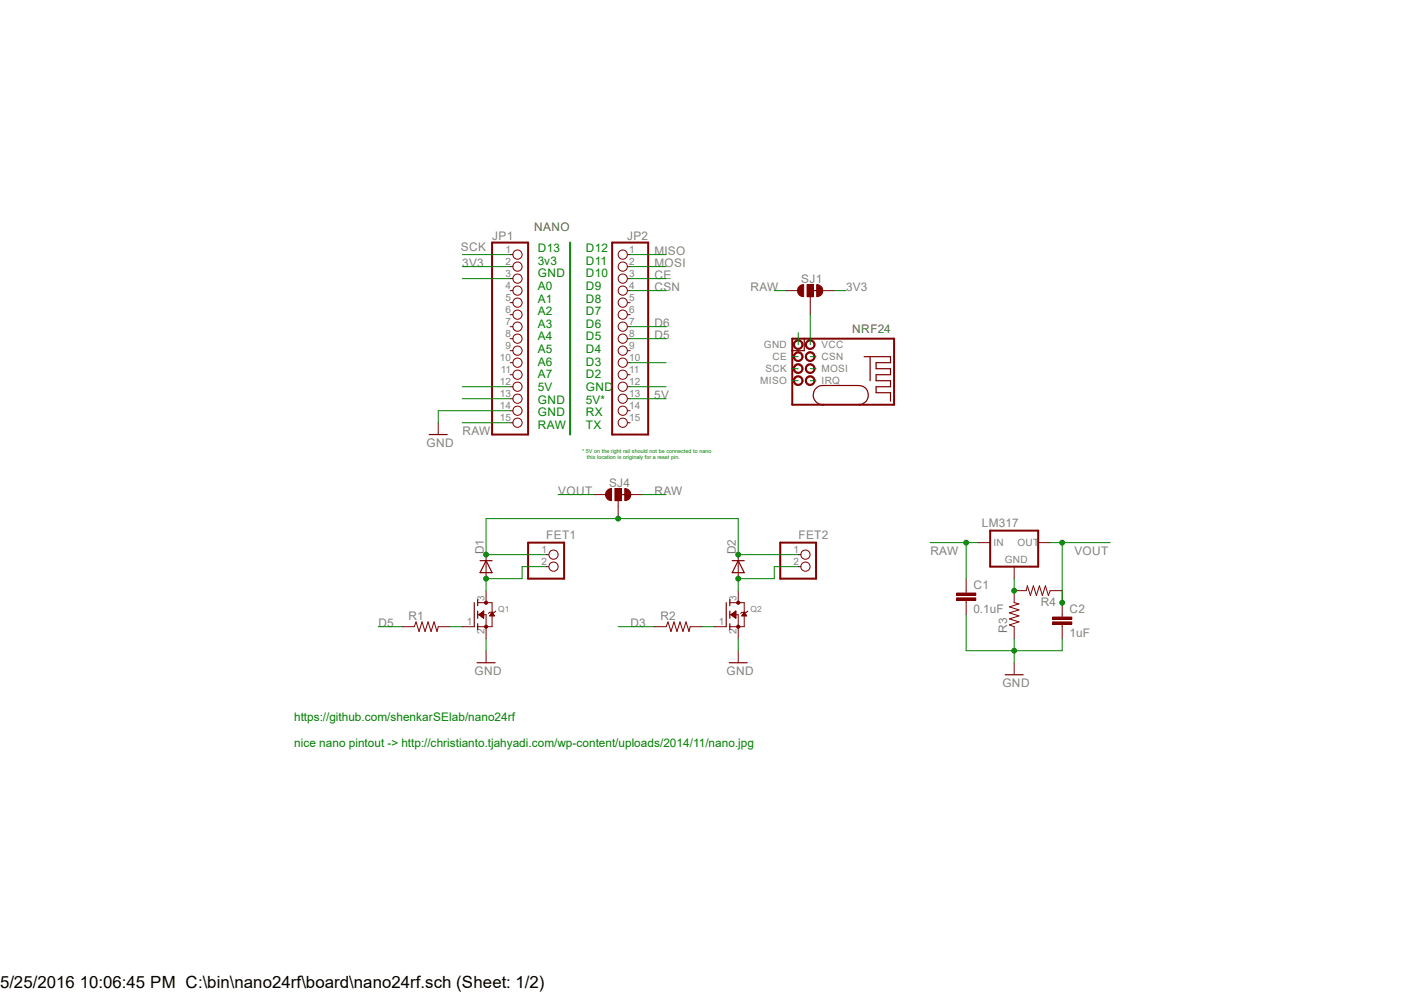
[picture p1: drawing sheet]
<?xml version="1.0" encoding="utf-8"?>
<!DOCTYPE eagle SYSTEM "eagle.dtd">
<!--
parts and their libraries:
microbuilder: This work is placed in the public domain, and may be freely used for commercial and non-commercial work with the following conditions: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
-->
<eagle version="6.6.0">
<drawing>
<settings>
<setting alwaysvectorfont="no"/>
<setting verticaltext="up"/>
</settings>
<grid distance="0.1" unitdist="inch" unit="mil" style="lines" multiple="1" display="no" altdistance="50" altunitdist="mil" altunit="mil"/>
<schematic xreflabel="%F%N/%S.%C%R" xrefpart="/%S.%C%R">
<libraries>
<library name="adafruit">
<symbols>
<symbol name="MOSFET-N">
<wire x1="0.762" y1="0.762" x2="0.762" y2="0" width="0.254" layer="94"/>
<wire x1="0.762" y1="0" x2="0.762" y2="-0.762" width="0.254" layer="94"/>
<wire x1="0.762" y1="3.175" x2="0.762" y2="2.54" width="0.254" layer="94"/>
<wire x1="0.762" y1="2.54" x2="0.762" y2="1.905" width="0.254" layer="94"/>
<wire x1="0.762" y1="0" x2="2.54" y2="0" width="0.1524" layer="94"/>
<wire x1="2.54" y1="0" x2="2.54" y2="-2.54" width="0.1524" layer="94"/>
<wire x1="0.762" y1="-1.905" x2="0.762" y2="-2.54" width="0.254" layer="94"/>
<wire x1="0.762" y1="-2.54" x2="0.762" y2="-3.175" width="0.254" layer="94"/>
<wire x1="0" y1="2.54" x2="0" y2="-2.54" width="0.254" layer="94"/>
<wire x1="2.54" y1="-2.54" x2="0.762" y2="-2.54" width="0.1524" layer="94"/>
<wire x1="3.81" y1="2.54" x2="3.81" y2="0.508" width="0.1524" layer="94"/>
<wire x1="3.81" y1="0.508" x2="3.81" y2="-2.54" width="0.1524" layer="94"/>
<wire x1="2.54" y1="-2.54" x2="3.81" y2="-2.54" width="0.1524" layer="94"/>
<wire x1="0.762" y1="2.54" x2="3.81" y2="2.54" width="0.1524" layer="94"/>
<wire x1="4.572" y1="0.762" x2="4.318" y2="0.508" width="0.1524" layer="94"/>
<wire x1="4.318" y1="0.508" x2="3.81" y2="0.508" width="0.1524" layer="94"/>
<wire x1="3.81" y1="0.508" x2="3.302" y2="0.508" width="0.1524" layer="94"/>
<wire x1="3.302" y1="0.508" x2="3.048" y2="0.254" width="0.1524" layer="94"/>
<circle x="2.54" y="-2.54" radius="0.3592" width="0" layer="94"/>
<circle x="2.54" y="2.54" radius="0.3592" width="0" layer="94"/>
<text x="5.08" y="0.635" size="1.27" layer="95">&gt;NAME</text>
<text x="5.08" y="-1.27" size="1.27" layer="96">&gt;VALUE</text>
<text x="3.175" y="3.175" size="0.8128" layer="93">D</text>
<text x="3.175" y="-3.81" size="0.8128" layer="93">S</text>
<text x="-1.27" y="-1.905" size="0.8128" layer="93">G</text>
<pin name="G" x="-2.54" y="-2.54" visible="pad" length="short"/>
<pin name="S" x="2.54" y="-5.08" visible="pad" length="short" rot="R90"/>
<pin name="D" x="2.54" y="5.08" visible="pad" length="short" rot="R270"/>
<polygon width="0.1524" layer="94">
<vertex x="3.81" y="0.508"/>
<vertex x="3.302" y="-0.254"/>
<vertex x="4.318" y="-0.254"/>
</polygon>
<polygon width="0.1524" layer="94">
<vertex x="1.016" y="0"/>
<vertex x="2.032" y="0.762"/>
<vertex x="2.032" y="-0.762"/>
</polygon>
</symbol>
</symbols>
<devicesets>
<deviceset name="MOSFET-N" prefix="Q" uservalue="yes">
<gates>
<gate name="G$1" symbol="MOSFET-N" x="-2.54" y="0"/>
</gates>
<devices>
<device name="WAVE" package="SOT23-W">
<connects>
<connect gate="G$1" pin="D" pad="3"/>
<connect gate="G$1" pin="G" pad="1"/>
<connect gate="G$1" pin="S" pad="2"/>
</connects>
<technologies>
<technology name=""/>
</technologies>
</device>
<device name="REFLOW" package="SOT23">
<connects>
<connect gate="G$1" pin="D" pad="3"/>
<connect gate="G$1" pin="G" pad="1"/>
<connect gate="G$1" pin="S" pad="2"/>
</connects>
<technologies>
<technology name=""/>
</technologies>
</device>
<device name="GDS_TO220V" package="TO220V">
<connects>
<connect gate="G$1" pin="D" pad="2"/>
<connect gate="G$1" pin="G" pad="1"/>
<connect gate="G$1" pin="S" pad="3"/>
</connects>
<technologies>
<technology name=""/>
</technologies>
</device>
</devices>
</deviceset>
</devicesets>
</library>
<library name="ATTAMI-V0.00">
<symbols>
<symbol name="GND">
<wire x1="-1.905" y1="0" x2="1.905" y2="0" width="0.254" layer="94"/>
<pin name="GND" x="0" y="2.54" visible="off" length="short" direction="sup" rot="R270"/>
<text x="-2.54" y="-2.54" size="1.778" layer="96">&gt;VALUE</text>
</symbol>
<symbol name="RESISTOR">
<wire x1="-2.54" y1="0" x2="-2.159" y2="1.016" width="0.1524" layer="94"/>
<wire x1="-2.159" y1="1.016" x2="-1.524" y2="-1.016" width="0.1524" layer="94"/>
<wire x1="-1.524" y1="-1.016" x2="-0.889" y2="1.016" width="0.1524" layer="94"/>
<wire x1="-0.889" y1="1.016" x2="-0.254" y2="-1.016" width="0.1524" layer="94"/>
<wire x1="-0.254" y1="-1.016" x2="0.381" y2="1.016" width="0.1524" layer="94"/>
<wire x1="0.381" y1="1.016" x2="1.016" y2="-1.016" width="0.1524" layer="94"/>
<wire x1="1.016" y1="-1.016" x2="1.651" y2="1.016" width="0.1524" layer="94"/>
<wire x1="1.651" y1="1.016" x2="2.286" y2="-1.016" width="0.1524" layer="94"/>
<wire x1="2.286" y1="-1.016" x2="2.54" y2="0" width="0.1524" layer="94"/>
<pin name="1" x="-5.08" y="0" visible="off" length="short" direction="pas" swaplevel="1"/>
<pin name="2" x="5.08" y="0" visible="off" length="short" direction="pas" swaplevel="1" rot="R180"/>
<text x="-3.81" y="1.4986" size="1.778" layer="95">&gt;NAME</text>
<text x="-3.81" y="-3.302" size="1.778" layer="96">&gt;VALUE</text>
</symbol>
<symbol name="PINHD2">
<wire x1="-6.35" y1="-2.54" x2="1.27" y2="-2.54" width="0.4064" layer="94"/>
<wire x1="1.27" y1="-2.54" x2="1.27" y2="5.08" width="0.4064" layer="94"/>
<wire x1="1.27" y1="5.08" x2="-6.35" y2="5.08" width="0.4064" layer="94"/>
<wire x1="-6.35" y1="5.08" x2="-6.35" y2="-2.54" width="0.4064" layer="94"/>
<pin name="1" x="-2.54" y="2.54" visible="pad" length="short" direction="pas" function="dot"/>
<pin name="2" x="-2.54" y="0" visible="pad" length="short" direction="pas" function="dot"/>
<text x="-6.35" y="5.715" size="1.778" layer="95">&gt;NAME</text>
<text x="-6.35" y="-5.08" size="1.778" layer="96">&gt;VALUE</text>
</symbol>
<symbol name="PAD-JUMPER-3-2OF3-NC_BY_TRACE">
<rectangle x1="-1.27" y1="-0.635" x2="1.27" y2="0.635" layer="94"/>
<wire x1="-0.635" y1="-1.397" x2="0.635" y2="-1.397" width="1.27" layer="94" curve="180" cap="flat"/>
<wire x1="-0.635" y1="1.397" x2="0.635" y2="1.397" width="1.27" layer="94" curve="-180" cap="flat"/>
<wire x1="1.27" y1="-0.635" x2="-1.27" y2="-0.635" width="0.1524" layer="94"/>
<wire x1="-1.27" y1="-0.635" x2="-1.27" y2="0" width="0.1524" layer="94"/>
<wire x1="-1.27" y1="0" x2="-1.27" y2="0.635" width="0.1524" layer="94"/>
<wire x1="-1.27" y1="0.635" x2="1.27" y2="0.635" width="0.1524" layer="94"/>
<wire x1="1.27" y1="0.635" x2="1.27" y2="-0.635" width="0.1524" layer="94"/>
<wire x1="-2.54" y1="0" x2="-1.27" y2="0" width="0.1524" layer="94"/>
<wire x1="0" y1="0" x2="0" y2="-2.54" width="0.254" layer="94"/>
<pin name="1" x="0" y="5.08" visible="off" length="short" direction="pas" rot="R270"/>
<pin name="2" x="-5.08" y="0" visible="off" length="short" direction="pas"/>
<pin name="3" x="0" y="-5.08" visible="off" length="short" direction="pas" rot="R90"/>
<text x="2.54" y="0.381" size="1.778" layer="95">&gt;NAME</text>
<text x="2.54" y="-1.905" size="1.778" layer="96">&gt;VALUE</text>
</symbol>
<symbol name="XXX1117">
<wire x1="-5.08" y1="-5.08" x2="5.08" y2="-5.08" width="0.4064" layer="94"/>
<wire x1="5.08" y1="-5.08" x2="5.08" y2="2.54" width="0.4064" layer="94"/>
<wire x1="5.08" y1="2.54" x2="-5.08" y2="2.54" width="0.4064" layer="94"/>
<wire x1="-5.08" y1="2.54" x2="-5.08" y2="-5.08" width="0.4064" layer="94"/>
<pin name="GND" x="0" y="-7.62" visible="off" length="short" direction="in" rot="R90"/>
<pin name="IN" x="-7.62" y="0" visible="off" length="short" direction="in"/>
<pin name="OUT" x="7.62" y="0" visible="off" length="short" direction="pas" rot="R180"/>
<text x="2.54" y="-7.62" size="1.778" layer="95">&gt;NAME</text>
<text x="2.54" y="-10.16" size="1.778" layer="96">&gt;VALUE</text>
<text x="-2.032" y="-4.318" size="1.524" layer="95">GND</text>
<text x="-4.445" y="-0.635" size="1.524" layer="95">IN</text>
<text x="0.635" y="-0.635" size="1.524" layer="95">OUT</text>
</symbol>
<symbol name="CAP">
<rectangle x1="-2.032" y1="0.508" x2="2.032" y2="1.016" layer="94"/>
<rectangle x1="-2.032" y1="1.524" x2="2.032" y2="2.032" layer="94"/>
<wire x1="0" y1="2.54" x2="0" y2="2.032" width="0.1524" layer="94"/>
<wire x1="0" y1="0" x2="0" y2="0.508" width="0.1524" layer="94"/>
<pin name="1" x="0" y="5.08" visible="off" length="short" direction="pas" swaplevel="1" rot="R270"/>
<pin name="2" x="0" y="-2.54" visible="off" length="short" direction="pas" swaplevel="1" rot="R90"/>
<text x="1.524" y="2.921" size="1.778" layer="95">&gt;NAME</text>
<text x="1.524" y="-2.159" size="1.778" layer="96">&gt;VALUE</text>
</symbol>
<symbol name="NRF24-2X4">
<circle x="-5.08" y="12.7" radius="0.915809375" width="0.254" layer="94"/>
<circle x="-2.54" y="12.7" radius="0.915809375" width="0.254" layer="94"/>
<circle x="0" y="12.7" radius="0.915809375" width="0.254" layer="94"/>
<circle x="0" y="10.16" radius="0.915809375" width="0.254" layer="94"/>
<circle x="2.54" y="10.16" radius="0.915809375" width="0.254" layer="94"/>
<circle x="-2.54" y="10.16" radius="0.915809375" width="0.254" layer="94"/>
<circle x="-5.08" y="10.16" radius="0.915809375" width="0.254" layer="94"/>
<circle x="2.54" y="12.7" radius="0.915809375" width="0.254" layer="94"/>
<wire x1="-10.16" y1="13.97" x2="1.27" y2="13.97" width="0.4064" layer="94"/>
<wire x1="1.27" y1="13.97" x2="3.81" y2="13.97" width="0.4064" layer="94"/>
<wire x1="3.81" y1="13.97" x2="3.81" y2="11.43" width="0.4064" layer="94"/>
<wire x1="3.81" y1="11.43" x2="3.81" y2="-7.62" width="0.4064" layer="94"/>
<wire x1="3.81" y1="-7.62" x2="-10.16" y2="-7.62" width="0.4064" layer="94"/>
<wire x1="-10.16" y1="-7.62" x2="-10.16" y2="-0.254" width="0.4064" layer="94"/>
<wire x1="-10.16" y1="-0.254" x2="-10.16" y2="7.366" width="0.4064" layer="94"/>
<wire x1="-10.16" y1="7.366" x2="-10.16" y2="13.97" width="0.4064" layer="94"/>
<wire x1="1.27" y1="13.97" x2="1.27" y2="11.43" width="0.254" layer="94"/>
<wire x1="-10.16" y1="7.366" x2="-6.096" y2="7.62" width="0.254" layer="94" curve="-180"/>
<wire x1="-6.096" y1="0" x2="-10.16" y2="-0.254" width="0.254" layer="94" curve="-180"/>
<wire x1="-6.096" y1="0" x2="-6.096" y2="7.62" width="0.254" layer="94"/>
<wire x1="0" y1="-1.27" x2="0" y2="-2.54" width="0.254" layer="94"/>
<wire x1="0" y1="-2.54" x2="0" y2="-6.858" width="0.254" layer="94"/>
<wire x1="0" y1="-6.858" x2="-1.27" y2="-6.858" width="0.254" layer="94"/>
<wire x1="-1.27" y1="-6.858" x2="-1.27" y2="-3.81" width="0.254" layer="94"/>
<wire x1="-1.27" y1="-3.81" x2="-2.54" y2="-3.81" width="0.254" layer="94"/>
<wire x1="-2.54" y1="-3.81" x2="-2.54" y2="-6.858" width="0.254" layer="94"/>
<wire x1="-2.54" y1="-6.858" x2="-3.81" y2="-6.858" width="0.254" layer="94"/>
<wire x1="-3.81" y1="-6.858" x2="-3.81" y2="-3.81" width="0.254" layer="94"/>
<wire x1="-3.81" y1="-3.81" x2="-5.08" y2="-3.81" width="0.254" layer="94"/>
<wire x1="-5.08" y1="-3.81" x2="-5.08" y2="-6.858" width="0.254" layer="94"/>
<wire x1="-5.08" y1="-6.858" x2="-6.35" y2="-6.858" width="0.254" layer="94"/>
<wire x1="-6.35" y1="-6.858" x2="-6.35" y2="-3.81" width="0.254" layer="94"/>
<wire x1="-6.35" y1="-3.81" x2="-7.62" y2="-3.81" width="0.254" layer="94"/>
<wire x1="-7.62" y1="-3.81" x2="-7.62" y2="-6.858" width="0.254" layer="94"/>
<wire x1="-7.62" y1="-6.858" x2="-9.398" y2="-6.858" width="0.254" layer="94"/>
<wire x1="0" y1="-2.54" x2="-5.08" y2="-2.54" width="0.254" layer="94"/>
<wire x1="1.27" y1="11.43" x2="3.81" y2="11.43" width="0.254" layer="94"/>
<pin name="CE" x="0" y="12.7" visible="pin" length="point" rot="R90"/>
<pin name="CSN" x="0" y="10.16" visible="pin" length="point" rot="R270"/>
<pin name="GND" x="2.54" y="12.7" visible="pin" length="point" rot="R90"/>
<pin name="IRQ" x="-5.08" y="10.16" visible="pin" length="point" rot="R270"/>
<pin name="MISO" x="-5.08" y="12.7" visible="pin" length="point" rot="R90"/>
<pin name="MOSI" x="-2.54" y="10.16" visible="pin" length="point" rot="R270"/>
<pin name="SCK" x="-2.54" y="12.7" visible="pin" length="point" rot="R90"/>
<pin name="VCC" x="2.54" y="10.16" visible="pin" length="point" rot="R270"/>
</symbol>
</symbols>
<devicesets>
<deviceset name="GND" prefix="GND">
<gates>
<gate name="1" symbol="GND" x="0" y="0"/>
</gates>
<devices>
<device name="">
<technologies>
<technology name=""/>
</technologies>
</device>
</devices>
</deviceset>
<deviceset name="RESISTOR" prefix="R" uservalue="yes">
<gates>
<gate name="G$1" symbol="RESISTOR" x="0" y="0"/>
</gates>
<devices>
<device name="0805-RES" package="0805">
<connects>
<connect gate="G$1" pin="1" pad="1"/>
<connect gate="G$1" pin="2" pad="2"/>
</connects>
<technologies>
<technology name=""/>
</technologies>
</device>
</devices>
</deviceset>
<deviceset name="HEADER-1X2" prefix="JP" uservalue="yes">
<gates>
<gate name="G$1" symbol="PINHD2" x="0" y="0"/>
</gates>
<devices>
<device name="ROUND" package="1X02_ROUND">
<connects>
<connect gate="G$1" pin="1" pad="1"/>
<connect gate="G$1" pin="2" pad="2"/>
</connects>
<technologies>
<technology name=""/>
</technologies>
</device>
</devices>
</deviceset>
<deviceset name="JUMPER-PAD-3-2OF3_NC_BY_TRACE" prefix="SJ">
<gates>
<gate name="G$1" symbol="PAD-JUMPER-3-2OF3-NC_BY_TRACE" x="0" y="0"/>
</gates>
<devices>
<device name="_LARGE" package="PAD-JUMPER-3-2OF3_NC_BY_TRACE_YES_SILK_LARGE">
<connects>
<connect gate="G$1" pin="1" pad="1"/>
<connect gate="G$1" pin="2" pad="2"/>
<connect gate="G$1" pin="3" pad="3"/>
</connects>
<technologies>
<technology name=""/>
</technologies>
</device>
<device name="_SMALL" package="PAD-JUMPER-3-2OF3_NC_BY_TRACE_YES_SILK_FULL_BOX">
<connects>
<connect gate="G$1" pin="1" pad="1"/>
<connect gate="G$1" pin="2" pad="2"/>
<connect gate="G$1" pin="3" pad="3"/>
</connects>
<technologies>
<technology name=""/>
</technologies>
</device>
</devices>
</deviceset>
<deviceset name="XXX1117" prefix="IC" uservalue="yes">
<gates>
<gate name="1" symbol="XXX1117" x="0" y="0"/>
</gates>
<devices>
<device name="SOT-89" package="SOT89">
<connects>
<connect gate="1" pin="GND" pad="GND"/>
<connect gate="1" pin="IN" pad="VIN"/>
<connect gate="1" pin="OUT" pad="VOUT@1 VOUT@2"/>
</connects>
<technologies>
<technology name=""/>
</technologies>
</device>
<device name="SOT-232" package="SOT-223">
<connects>
<connect gate="1" pin="GND" pad="1"/>
<connect gate="1" pin="IN" pad="3"/>
<connect gate="1" pin="OUT" pad="2 4"/>
</connects>
<technologies>
<technology name=""/>
</technologies>
</device>
</devices>
</deviceset>
<deviceset name="CAP" prefix="C" uservalue="yes">
<gates>
<gate name="G$1" symbol="CAP" x="0" y="0"/>
</gates>
<devices>
<device name="0805" package="0805">
<connects>
<connect gate="G$1" pin="1" pad="1"/>
<connect gate="G$1" pin="2" pad="2"/>
</connects>
<technologies>
<technology name=""/>
</technologies>
</device>
</devices>
</deviceset>
<deviceset name="NRF24">
<gates>
<gate name="G$1" symbol="NRF24-2X4" x="-5.08" y="10.16"/>
</gates>
<devices>
<device name="" package="NRF24-2X4">
<connects>
<connect gate="G$1" pin="CE" pad="CE"/>
<connect gate="G$1" pin="CSN" pad="CSN"/>
<connect gate="G$1" pin="GND" pad="GND"/>
<connect gate="G$1" pin="IRQ" pad="IRQ"/>
<connect gate="G$1" pin="MISO" pad="MISO"/>
<connect gate="G$1" pin="MOSI" pad="MOSI"/>
<connect gate="G$1" pin="SCK" pad="SCK"/>
<connect gate="G$1" pin="VCC" pad="VCC"/>
</connects>
<technologies>
<technology name=""/>
</technologies>
</device>
</devices>
</deviceset>
</devicesets>
</library>
<library name="microbuilder">
<symbols>
<symbol name="PINHD15">
<wire x1="-6.35" y1="-20.32" x2="1.27" y2="-20.32" width="0.4064" layer="94"/>
<wire x1="1.27" y1="-20.32" x2="1.27" y2="20.32" width="0.4064" layer="94"/>
<wire x1="1.27" y1="20.32" x2="-6.35" y2="20.32" width="0.4064" layer="94"/>
<wire x1="-6.35" y1="20.32" x2="-6.35" y2="-20.32" width="0.4064" layer="94"/>
<text x="-6.35" y="20.955" size="1.778" layer="95">&gt;NAME</text>
<text x="-6.35" y="-22.86" size="1.778" layer="96">&gt;VALUE</text>
<pin name="1" x="-2.54" y="17.78" visible="pad" length="short" direction="pas" function="dot"/>
<pin name="2" x="-2.54" y="15.24" visible="pad" length="short" direction="pas" function="dot"/>
<pin name="3" x="-2.54" y="12.7" visible="pad" length="short" direction="pas" function="dot"/>
<pin name="4" x="-2.54" y="10.16" visible="pad" length="short" direction="pas" function="dot"/>
<pin name="5" x="-2.54" y="7.62" visible="pad" length="short" direction="pas" function="dot"/>
<pin name="6" x="-2.54" y="5.08" visible="pad" length="short" direction="pas" function="dot"/>
<pin name="7" x="-2.54" y="2.54" visible="pad" length="short" direction="pas" function="dot"/>
<pin name="8" x="-2.54" y="0" visible="pad" length="short" direction="pas" function="dot"/>
<pin name="9" x="-2.54" y="-2.54" visible="pad" length="short" direction="pas" function="dot"/>
<pin name="10" x="-2.54" y="-5.08" visible="pad" length="short" direction="pas" function="dot"/>
<pin name="11" x="-2.54" y="-7.62" visible="pad" length="short" direction="pas" function="dot"/>
<pin name="12" x="-2.54" y="-10.16" visible="pad" length="short" direction="pas" function="dot"/>
<pin name="13" x="-2.54" y="-12.7" visible="pad" length="short" direction="pas" function="dot"/>
<pin name="14" x="-2.54" y="-15.24" visible="pad" length="short" direction="pas" function="dot"/>
<pin name="15" x="-2.54" y="-17.78" visible="pad" length="short" direction="pas" function="dot"/>
</symbol>
</symbols>
<devicesets>
<deviceset name="HEADER-1X15" prefix="JP" uservalue="yes">
<gates>
<gate name="G$1" symbol="PINHD15" x="0" y="0"/>
</gates>
<devices>
<device name="" package="1X15_ROUND_70">
<connects>
<connect gate="G$1" pin="1" pad="1"/>
<connect gate="G$1" pin="10" pad="10"/>
<connect gate="G$1" pin="11" pad="11"/>
<connect gate="G$1" pin="12" pad="12"/>
<connect gate="G$1" pin="13" pad="13"/>
<connect gate="G$1" pin="14" pad="14"/>
<connect gate="G$1" pin="15" pad="15"/>
<connect gate="G$1" pin="2" pad="2"/>
<connect gate="G$1" pin="3" pad="3"/>
<connect gate="G$1" pin="4" pad="4"/>
<connect gate="G$1" pin="5" pad="5"/>
<connect gate="G$1" pin="6" pad="6"/>
<connect gate="G$1" pin="7" pad="7"/>
<connect gate="G$1" pin="8" pad="8"/>
<connect gate="G$1" pin="9" pad="9"/>
</connects>
<technologies>
<technology name=""/>
</technologies>
</device>
</devices>
</deviceset>
</devicesets>
</library>
<library name="dp_devices">
<symbols>
<symbol name="DIODE">
<wire x1="-1.27" y1="-1.27" x2="1.27" y2="0" width="0.254" layer="94"/>
<wire x1="1.27" y1="0" x2="-1.27" y2="1.27" width="0.254" layer="94"/>
<wire x1="1.27" y1="1.27" x2="1.27" y2="0" width="0.254" layer="94"/>
<wire x1="-1.27" y1="1.27" x2="-1.27" y2="-1.27" width="0.254" layer="94"/>
<wire x1="1.27" y1="0" x2="1.27" y2="-1.27" width="0.254" layer="94"/>
<text x="2.54" y="0.4826" size="1.778" layer="95">&gt;NAME</text>
<text x="2.54" y="-2.3114" size="1.778" layer="96">&gt;VALUE</text>
<pin name="A" x="-2.54" y="0" visible="off" length="short" direction="pas"/>
<pin name="C" x="2.54" y="0" visible="off" length="short" direction="pas" rot="R180"/>
</symbol>
</symbols>
<devicesets>
<deviceset name="DIODE" prefix="D" uservalue="yes">
<gates>
<gate name="D" symbol="DIODE" x="0" y="0"/>
</gates>
<devices>
<device name="-DO323" package="DO323">
<connects>
<connect gate="D" pin="A" pad="A"/>
<connect gate="D" pin="C" pad="C"/>
</connects>
<technologies>
<technology name=""/>
</technologies>
</device>
<device name="-SOT23" package="SOT-23">
<connects>
<connect gate="D" pin="A" pad="1"/>
<connect gate="D" pin="C" pad="3"/>
</connects>
<technologies>
<technology name=""/>
</technologies>
</device>
<device name="-SOD-123" package="SOD-123">
<connects>
<connect gate="D" pin="A" pad="A"/>
<connect gate="D" pin="C" pad="C"/>
</connects>
<technologies>
<technology name=""/>
</technologies>
</device>
<device name="-DO-214AC" package="DO-214AC">
<connects>
<connect gate="D" pin="A" pad="2"/>
<connect gate="D" pin="C" pad="1"/>
</connects>
<technologies>
<technology name=""/>
</technologies>
</device>
</devices>
</deviceset>
</devicesets>
</library>
</libraries>
<attributes>
</attributes>
<variantdefs>
</variantdefs>
<classes>
<class number="0" name="default" width="0" drill="0">
</class>
</classes>
<parts>
<part name="U$2" library="ATTAMI-V0.00" deviceset="NRF24" device=""/>
<part name="Q1" library="adafruit" deviceset="MOSFET-N" device="WAVE"/>
<part name="D1" library="dp_devices" deviceset="DIODE" device="-DO-214AC"/>
<part name="U$3" library="ATTAMI-V0.00" deviceset="GND" device=""/>
<part name="FET1" library="ATTAMI-V0.00" deviceset="HEADER-1X2" device="ROUND"/>
<part name="R1" library="ATTAMI-V0.00" deviceset="RESISTOR" device="0805-RES"/>
<part name="Q2" library="adafruit" deviceset="MOSFET-N" device="WAVE"/>
<part name="D2" library="dp_devices" deviceset="DIODE" device="-DO-214AC"/>
<part name="U$4" library="ATTAMI-V0.00" deviceset="GND" device=""/>
<part name="FET2" library="ATTAMI-V0.00" deviceset="HEADER-1X2" device="ROUND"/>
<part name="R2" library="ATTAMI-V0.00" deviceset="RESISTOR" device="0805-RES"/>
<part name="U$5" library="ATTAMI-V0.00" deviceset="GND" device=""/>
<part name="SJ1" library="ATTAMI-V0.00" deviceset="JUMPER-PAD-3-2OF3_NC_BY_TRACE" device="_LARGE"/>
<part name="LM317" library="ATTAMI-V0.00" deviceset="XXX1117" device="SOT-89"/>
<part name="C1" library="ATTAMI-V0.00" deviceset="CAP" device="0805" value="0.1uF"/>
<part name="C2" library="ATTAMI-V0.00" deviceset="CAP" device="0805" value="1uF"/>
<part name="U$6" library="ATTAMI-V0.00" deviceset="GND" device=""/>
<part name="R3" library="ATTAMI-V0.00" deviceset="RESISTOR" device="0805-RES"/>
<part name="R4" library="ATTAMI-V0.00" deviceset="RESISTOR" device="0805-RES"/>
<part name="JP1" library="microbuilder" deviceset="HEADER-1X15" device=""/>
<part name="JP2" library="microbuilder" deviceset="HEADER-1X15" device=""/>
<part name="SJ4" library="ATTAMI-V0.00" deviceset="JUMPER-PAD-3-2OF3_NC_BY_TRACE" device="_LARGE"/>
</parts>
<sheets>
<sheet>
<plain>
<text x="59.182" y="29.21" size="1.778" layer="91">D12
D11
D10
D9
D8
D7
D6
D5
D4
D3
D2
GND
5V*
RX
TX</text>
<text x="49.022" y="29.21" size="1.778" layer="91">D13
3v3
GND
A0
A1
A2
A3
A4
A5
A6
A7
5V
GND
GND
RAW</text>
<text x="-2.54" y="-38.1" size="1.778" layer="91">https://github.com/shenkarSElab/nano24rf

nice nano pintout -&gt; http://christianto.tjahyadi.com/wp-content/uploads/2014/11/nano.jpg</text>
<text x="48.26" y="71.12" size="1.778" layer="98">NANO</text>
<text x="115.57" y="49.53" size="1.778" layer="98">NRF24</text>
<text x="58.42" y="22.86" size="0.8128" layer="91">* 5V on the right rail should not be connected to nano!
   this location is originaly for a reset pin. </text>
</plain>
<instances>
<instance part="U$2" gate="G$1" x="116.84" y="44.45" rot="R90"/>
<instance part="Q1" gate="G$1" x="35.56" y="-10.16"/>
<instance part="D1" gate="D" x="38.1" y="0" rot="R90"/>
<instance part="U$3" gate="1" x="38.1" y="-20.32"/>
<instance part="FET1" gate="G$1" x="53.34" y="0" smashed="yes">
<attribute name="NAME" x="50.8" y="5.842" size="1.778" layer="95"/>
</instance>
<instance part="R1" gate="G$1" x="25.4" y="-12.7"/>
<instance part="Q2" gate="G$1" x="88.9" y="-10.16"/>
<instance part="D2" gate="D" x="91.44" y="0" rot="R90"/>
<instance part="U$4" gate="1" x="91.44" y="-20.32"/>
<instance part="FET2" gate="G$1" x="106.68" y="0" smashed="yes">
<attribute name="NAME" x="104.14" y="5.842" size="1.778" layer="95"/>
</instance>
<instance part="R2" gate="G$1" x="78.74" y="-12.7"/>
<instance part="U$5" gate="1" x="27.94" y="27.94"/>
<instance part="SJ1" gate="G$1" x="106.68" y="58.42" smashed="yes" rot="R90">
<attribute name="NAME" x="109.22" y="61.849" size="1.778" layer="95" rot="R180"/>
</instance>
<instance part="LM317" gate="1" x="149.86" y="5.08" smashed="yes">
<attribute name="NAME" x="143.002" y="8.382" size="1.778" layer="95"/>
<attribute name="VALUE" x="152.4" y="-5.08" size="1.778" layer="96"/>
</instance>
<instance part="C1" gate="G$1" x="139.7" y="-7.62"/>
<instance part="C2" gate="G$1" x="160.02" y="-12.7"/>
<instance part="U$6" gate="1" x="149.86" y="-22.86"/>
<instance part="R3" gate="G$1" x="149.86" y="-10.16" rot="R90"/>
<instance part="R4" gate="G$1" x="154.94" y="-5.08" rot="R180"/>
<instance part="JP1" gate="G$1" x="45.72" y="48.26"/>
<instance part="JP2" gate="G$1" x="66.04" y="48.26" rot="MR0"/>
<instance part="SJ4" gate="G$1" x="66.04" y="15.24" smashed="yes" rot="R90">
<attribute name="NAME" x="68.58" y="18.669" size="1.778" layer="95" rot="R180"/>
</instance>
</instances>
<busses>
</busses>
<nets>
<net name="GND" class="0">
<segment>
<pinref part="Q1" gate="G$1" pin="S"/>
<pinref part="U$3" gate="1" pin="GND"/>
<wire x1="38.1" y1="-17.78" x2="38.1" y2="-15.24" width="0.1524" layer="91"/>
</segment>
<segment>
<pinref part="Q2" gate="G$1" pin="S"/>
<pinref part="U$4" gate="1" pin="GND"/>
<wire x1="91.44" y1="-17.78" x2="91.44" y2="-15.24" width="0.1524" layer="91"/>
</segment>
<segment>
<pinref part="C1" gate="G$1" pin="2"/>
<pinref part="C2" gate="G$1" pin="2"/>
<wire x1="139.7" y1="-10.16" x2="139.7" y2="-17.78" width="0.1524" layer="91"/>
<wire x1="139.7" y1="-17.78" x2="149.86" y2="-17.78" width="0.1524" layer="91"/>
<wire x1="149.86" y1="-17.78" x2="160.02" y2="-17.78" width="0.1524" layer="91"/>
<wire x1="160.02" y1="-17.78" x2="160.02" y2="-15.24" width="0.1524" layer="91"/>
<junction x="149.86" y="-17.78"/>
<pinref part="U$6" gate="1" pin="GND"/>
<wire x1="149.86" y1="-15.24" x2="149.86" y2="-17.78" width="0.1524" layer="91"/>
<wire x1="149.86" y1="-17.78" x2="149.86" y2="-20.32" width="0.1524" layer="91"/>
<pinref part="R3" gate="G$1" pin="1"/>
</segment>
<segment>
<pinref part="JP1" gate="G$1" pin="14"/>
<pinref part="U$5" gate="1" pin="GND"/>
<wire x1="43.18" y1="33.02" x2="27.94" y2="33.02" width="0.1524" layer="91"/>
<wire x1="27.94" y1="33.02" x2="27.94" y2="30.48" width="0.1524" layer="91"/>
</segment>
<segment>
<pinref part="JP2" gate="G$1" pin="12"/>
<wire x1="68.58" y1="38.1" x2="76.2" y2="38.1" width="0.1524" layer="91"/>
</segment>
<segment>
<pinref part="U$2" gate="G$1" pin="GND"/>
<wire x1="104.14" y1="46.99" x2="104.14" y2="49.53" width="0.1524" layer="91"/>
</segment>
<segment>
<pinref part="JP1" gate="G$1" pin="13"/>
<wire x1="43.18" y1="35.56" x2="33.02" y2="35.56" width="0.1524" layer="91"/>
</segment>
<segment>
<pinref part="JP1" gate="G$1" pin="3"/>
<wire x1="43.18" y1="60.96" x2="33.02" y2="60.96" width="0.1524" layer="91"/>
</segment>
</net>
<net name="N$1" class="0">
<segment>
<pinref part="Q1" gate="G$1" pin="D"/>
<pinref part="D1" gate="D" pin="A"/>
<wire x1="38.1" y1="-5.08" x2="38.1" y2="-2.54" width="0.1524" layer="91"/>
<pinref part="FET1" gate="G$1" pin="2"/>
<wire x1="50.8" y1="0" x2="45.72" y2="0" width="0.1524" layer="91"/>
<wire x1="45.72" y1="0" x2="45.72" y2="-2.54" width="0.1524" layer="91"/>
<wire x1="45.72" y1="-2.54" x2="38.1" y2="-2.54" width="0.1524" layer="91"/>
<junction x="38.1" y="-2.54"/>
</segment>
</net>
<net name="RAW" class="0">
<segment>
<pinref part="LM317" gate="1" pin="IN"/>
<pinref part="C1" gate="G$1" pin="1"/>
<wire x1="142.24" y1="5.08" x2="139.7" y2="5.08" width="0.1524" layer="91"/>
<wire x1="139.7" y1="5.08" x2="139.7" y2="-2.54" width="0.1524" layer="91"/>
<wire x1="139.7" y1="5.08" x2="132.08" y2="5.08" width="0.1524" layer="91"/>
<junction x="139.7" y="5.08"/>
<label x="132.08" y="2.54" size="1.778" layer="95"/>
</segment>
<segment>
<pinref part="JP1" gate="G$1" pin="15"/>
<wire x1="43.18" y1="30.48" x2="33.02" y2="30.48" width="0.1524" layer="91"/>
<label x="33.02" y="27.94" size="1.778" layer="95"/>
</segment>
<segment>
<pinref part="SJ1" gate="G$1" pin="1"/>
<wire x1="101.6" y1="58.42" x2="99.06" y2="58.42" width="0.1524" layer="91"/>
<label x="93.98" y="58.42" size="1.778" layer="95"/>
</segment>
<segment>
<pinref part="SJ4" gate="G$1" pin="3"/>
<wire x1="71.12" y1="15.24" x2="76.2" y2="15.24" width="0.1524" layer="91"/>
<label x="73.66" y="15.24" size="1.778" layer="95"/>
</segment>
</net>
<net name="N$2" class="0">
<segment>
<pinref part="Q1" gate="G$1" pin="G"/>
<pinref part="R1" gate="G$1" pin="2"/>
<wire x1="30.48" y1="-12.7" x2="33.02" y2="-12.7" width="0.1524" layer="91"/>
</segment>
</net>
<net name="D5" class="0">
<segment>
<pinref part="JP2" gate="G$1" pin="8"/>
<wire x1="68.58" y1="48.26" x2="76.2" y2="48.26" width="0.1524" layer="91"/>
<label x="73.66" y="48.26" size="1.778" layer="95"/>
</segment>
<segment>
<pinref part="R1" gate="G$1" pin="1"/>
<wire x1="20.32" y1="-12.7" x2="15.24" y2="-12.7" width="0.1524" layer="91"/>
<label x="15.24" y="-12.7" size="1.778" layer="95"/>
</segment>
</net>
<net name="N$4" class="0">
<segment>
<pinref part="Q2" gate="G$1" pin="D"/>
<pinref part="D2" gate="D" pin="A"/>
<wire x1="91.44" y1="-5.08" x2="91.44" y2="-2.54" width="0.1524" layer="91"/>
<pinref part="FET2" gate="G$1" pin="2"/>
<wire x1="104.14" y1="0" x2="99.06" y2="0" width="0.1524" layer="91"/>
<wire x1="99.06" y1="0" x2="99.06" y2="-2.54" width="0.1524" layer="91"/>
<wire x1="99.06" y1="-2.54" x2="91.44" y2="-2.54" width="0.1524" layer="91"/>
<junction x="91.44" y="-2.54"/>
</segment>
</net>
<net name="N$5" class="0">
<segment>
<pinref part="Q2" gate="G$1" pin="G"/>
<pinref part="R2" gate="G$1" pin="2"/>
<wire x1="83.82" y1="-12.7" x2="86.36" y2="-12.7" width="0.1524" layer="91"/>
</segment>
</net>
<net name="D6" class="0">
<segment>
<pinref part="JP2" gate="G$1" pin="7"/>
<wire x1="68.58" y1="50.8" x2="76.2" y2="50.8" width="0.1524" layer="91"/>
<label x="73.66" y="50.8" size="1.778" layer="95"/>
</segment>
</net>
<net name="VOUT" class="0">
<segment>
<pinref part="LM317" gate="1" pin="OUT"/>
<pinref part="C2" gate="G$1" pin="1"/>
<wire x1="157.48" y1="5.08" x2="160.02" y2="5.08" width="0.1524" layer="91"/>
<wire x1="160.02" y1="5.08" x2="160.02" y2="-7.62" width="0.1524" layer="91"/>
<wire x1="160.02" y1="5.08" x2="170.18" y2="5.08" width="0.1524" layer="91"/>
<junction x="160.02" y="5.08"/>
<pinref part="R4" gate="G$1" pin="1"/>
<junction x="160.02" y="-7.62"/>
<wire x1="160.02" y1="-7.62" x2="160.02" y2="-5.08" width="0.1524" layer="91"/>
<label x="162.56" y="2.54" size="1.778" layer="95"/>
</segment>
<segment>
<pinref part="SJ4" gate="G$1" pin="1"/>
<wire x1="60.96" y1="15.24" x2="53.34" y2="15.24" width="0.1524" layer="91"/>
<label x="53.34" y="15.24" size="1.778" layer="95"/>
</segment>
</net>
<net name="N$7" class="0">
<segment>
<pinref part="LM317" gate="1" pin="GND"/>
<pinref part="R3" gate="G$1" pin="2"/>
<pinref part="R4" gate="G$1" pin="2"/>
<junction x="149.86" y="-5.08"/>
<wire x1="149.86" y1="-5.08" x2="149.86" y2="-2.54" width="0.1524" layer="91"/>
</segment>
</net>
<net name="N$3" class="0">
<segment>
<wire x1="55.88" y1="68.58" x2="55.88" y2="27.94" width="0.4064" layer="91"/>
</segment>
</net>
<net name="3V3" class="0">
<segment>
<pinref part="JP1" gate="G$1" pin="2"/>
<wire x1="43.18" y1="63.5" x2="33.02" y2="63.5" width="0.1524" layer="91"/>
<label x="33.02" y="63.5" size="1.778" layer="95"/>
</segment>
<segment>
<pinref part="U$2" gate="G$1" pin="VCC"/>
<wire x1="106.68" y1="46.99" x2="106.68" y2="53.34" width="0.1524" layer="91"/>
<pinref part="SJ1" gate="G$1" pin="2"/>
</segment>
<segment>
<pinref part="SJ1" gate="G$1" pin="3"/>
<wire x1="111.76" y1="58.42" x2="114.3" y2="58.42" width="0.1524" layer="91"/>
<label x="114.3" y="58.42" size="1.778" layer="95"/>
</segment>
</net>
<net name="MISO" class="0">
<segment>
<pinref part="U$2" gate="G$1" pin="MISO"/>
<wire x1="104.14" y1="39.37" x2="102.87" y2="39.37" width="0.1524" layer="91"/>
</segment>
<segment>
<pinref part="JP2" gate="G$1" pin="1"/>
<wire x1="68.58" y1="66.04" x2="76.2" y2="66.04" width="0.1524" layer="91"/>
<label x="73.66" y="66.04" size="1.778" layer="95"/>
</segment>
</net>
<net name="SCK" class="0">
<segment>
<pinref part="U$2" gate="G$1" pin="SCK"/>
<wire x1="104.14" y1="41.91" x2="102.87" y2="41.91" width="0.1524" layer="91"/>
</segment>
<segment>
<pinref part="JP1" gate="G$1" pin="1"/>
<wire x1="43.18" y1="66.04" x2="33.02" y2="66.04" width="0.1524" layer="91"/>
<label x="38.1" y="68.58" size="1.778" layer="95" rot="R180"/>
</segment>
</net>
<net name="CE" class="0">
<segment>
<pinref part="U$2" gate="G$1" pin="CE"/>
<wire x1="104.14" y1="44.45" x2="102.87" y2="44.45" width="0.1524" layer="91"/>
</segment>
<segment>
<pinref part="JP2" gate="G$1" pin="3"/>
<wire x1="68.58" y1="60.96" x2="76.2" y2="60.96" width="0.1524" layer="91"/>
<label x="73.66" y="60.96" size="1.778" layer="95"/>
</segment>
</net>
<net name="CSN" class="0">
<segment>
<pinref part="U$2" gate="G$1" pin="CSN"/>
<wire x1="106.68" y1="44.45" x2="107.95" y2="44.45" width="0.1524" layer="91"/>
</segment>
<segment>
<pinref part="JP2" gate="G$1" pin="4"/>
<wire x1="68.58" y1="58.42" x2="76.2" y2="58.42" width="0.1524" layer="91"/>
<label x="73.66" y="58.42" size="1.778" layer="95"/>
</segment>
</net>
<net name="MOSI" class="0">
<segment>
<pinref part="U$2" gate="G$1" pin="MOSI"/>
<wire x1="106.68" y1="41.91" x2="107.95" y2="41.91" width="0.1524" layer="91"/>
</segment>
<segment>
<pinref part="JP2" gate="G$1" pin="2"/>
<wire x1="68.58" y1="63.5" x2="76.2" y2="63.5" width="0.1524" layer="91"/>
<label x="73.66" y="63.5" size="1.778" layer="95"/>
</segment>
</net>
<net name="IRQ" class="0">
<segment>
<pinref part="U$2" gate="G$1" pin="IRQ"/>
<wire x1="106.68" y1="39.37" x2="107.95" y2="39.37" width="0.1524" layer="91"/>
</segment>
</net>
<net name="D3" class="0">
<segment>
<pinref part="JP2" gate="G$1" pin="10"/>
<wire x1="68.58" y1="43.18" x2="76.2" y2="43.18" width="0.1524" layer="91"/>
</segment>
<segment>
<pinref part="R2" gate="G$1" pin="1"/>
<wire x1="73.66" y1="-12.7" x2="66.04" y2="-12.7" width="0.1524" layer="91"/>
<label x="68.58" y="-12.7" size="1.778" layer="95"/>
</segment>
</net>
<net name="5V" class="0">
<segment>
<pinref part="JP2" gate="G$1" pin="13"/>
<wire x1="68.58" y1="35.56" x2="76.2" y2="35.56" width="0.1524" layer="91"/>
<label x="73.66" y="35.56" size="1.778" layer="95"/>
</segment>
<segment>
<pinref part="JP1" gate="G$1" pin="12"/>
<wire x1="43.18" y1="38.1" x2="33.02" y2="38.1" width="0.1524" layer="91"/>
</segment>
</net>
<net name="N$6" class="0">
<segment>
<pinref part="FET1" gate="G$1" pin="1"/>
<pinref part="D1" gate="D" pin="C"/>
<wire x1="50.8" y1="2.54" x2="38.1" y2="2.54" width="0.1524" layer="91"/>
<wire x1="38.1" y1="2.54" x2="38.1" y2="10.16" width="0.1524" layer="91"/>
<junction x="38.1" y="2.54"/>
<pinref part="SJ4" gate="G$1" pin="2"/>
<wire x1="38.1" y1="10.16" x2="66.04" y2="10.16" width="0.1524" layer="91"/>
<pinref part="D2" gate="D" pin="C"/>
<wire x1="66.04" y1="10.16" x2="91.44" y2="10.16" width="0.1524" layer="91"/>
<wire x1="91.44" y1="10.16" x2="91.44" y2="2.54" width="0.1524" layer="91"/>
<junction x="66.04" y="10.16"/>
<pinref part="FET2" gate="G$1" pin="1"/>
<wire x1="91.44" y1="2.54" x2="104.14" y2="2.54" width="0.1524" layer="91"/>
<junction x="91.44" y="2.54"/>
</segment>
</net>
</nets>
</sheet>
</sheets>
</schematic>
</drawing>
<compatibility>
<note version="6.3" minversion="6.2.2" severity="warning">
Since Version 6.2.2 text objects can contain more than one line,
which will not be processed correctly with this version.
</note>
</compatibility>
</eagle>
